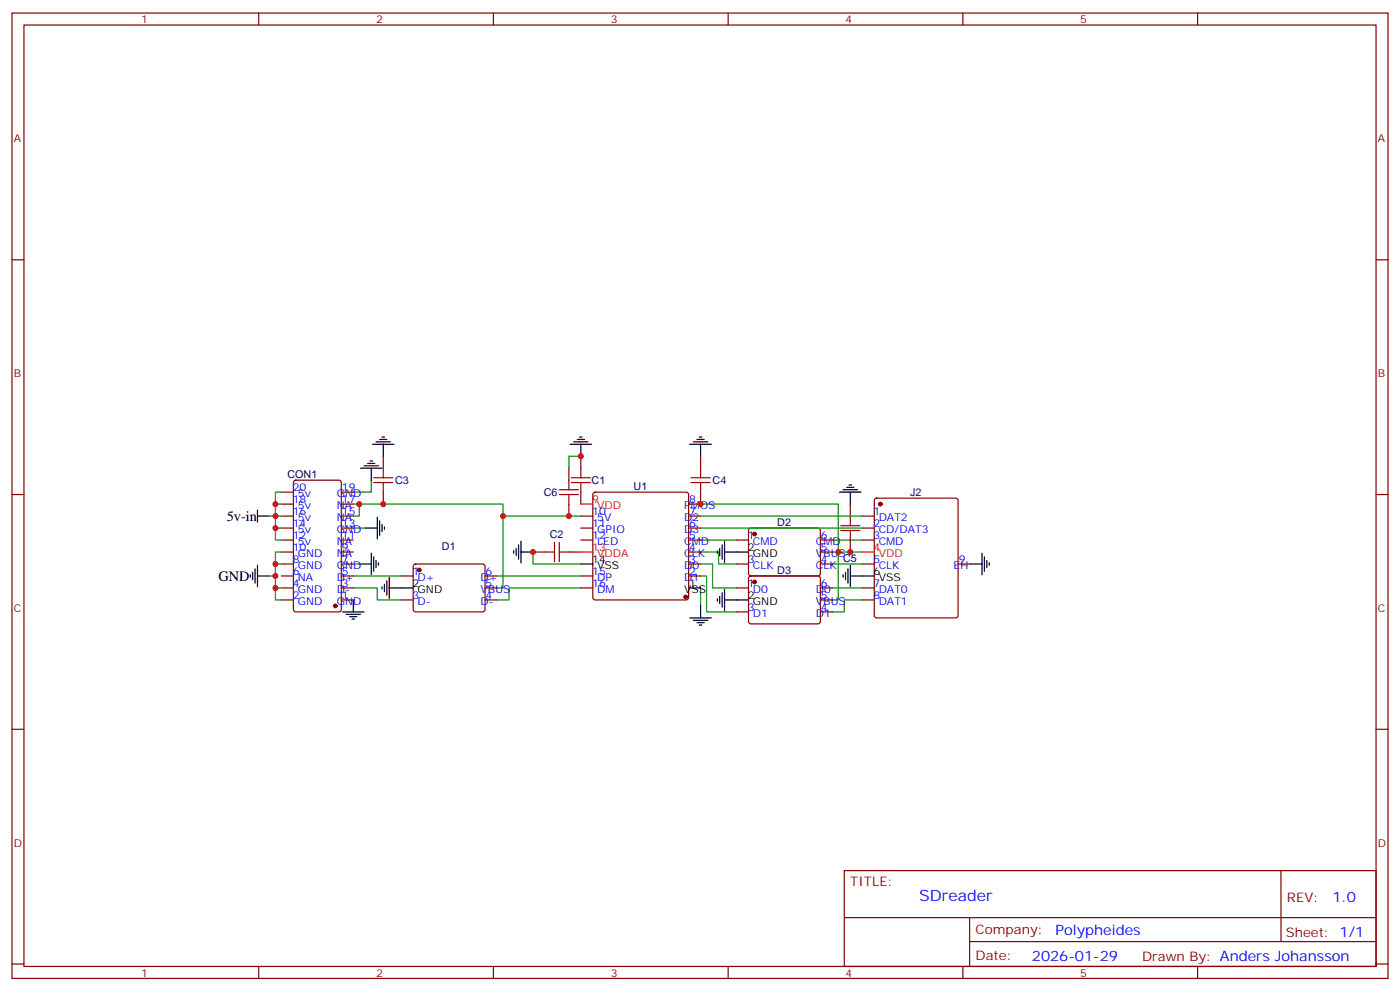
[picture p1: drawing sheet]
<svg xmlns="http://www.w3.org/2000/svg" width="412mm" height="292mm" viewBox="0 0 412 292" stroke-linecap="round" stroke-linejoin="round" font-family="sans-serif">
<g fill="none" stroke="#008700" stroke-width=".35">
<path d="M171.1 134.4h-3.5v3.5M79.4 152h1.7v3.5h1.8M81.1 155.5v3.6h1.8M82.9 148.5h-1.8v3.5h1.8M82.9 145h-1.8v3.5M104.1 148.5h44.1v24.7h-1.8M104.1 155.5h3.5M105.8 148.5v3.5h-1.7M109.4 141.4v3.6h-5.3M148.2 152h22.9M206.4 148.5h40.5v14.1h7.1M206.4 152h47.6"/>
<path d="M206.4 155.5h47.6M206.4 159.1h10.6M245.2 159.1h8.8M79.4 169.7h1.7M81.1 173.2h1.8M82.9 166.1h-1.8v10.6h1.8M82.9 162.6h-1.8v3.5M104.1 173.2h7v3.5h7.1M104.1 169.7h14.1M104.1 166.1h1.7M146.4 169.7h24.7M157 162.6v3.5h14.1"/>
<path d="M171.1 173.2h-21.2v3.5h-3.5M206.4 162.6h5.3v3.5h5.3M206.4 166.1h3.5v7.1h7.1M206.4 169.7h1.7v10.5h8.9M206.4 173.2v5.3M245.2 162.6h1.7v14.1h-1.7M245.2 166.1h8.8M245.2 173.2h8.8M254 176.7h-5.3v3.5h-3.5"/>
</g>
<g fill="none" stroke="#a10000" stroke-width=".35">
<path d="M112.9 137.9v2.8M171.1 137.9v2.8M206.4 137.9v2.8M110.1 142.1h5.6M110.1 140.7h5.6M112.9 142.1v2.9M163.3 159.8v5.6M164.7 145.7h5.7M164.7 144.3h5.7M164.7 159.8v5.6M167.6 141.4v2.9M167.6 145.7v2.8"/>
<path d="M168.3 142.1h5.6M168.3 140.7h5.6M171.1 142.1v2.9M203.6 142.1h5.6M203.6 140.7h5.6M206.4 142.1v2.9M247.6 156.2h5.7M247.6 154.8h5.7M250.5 152v2.8M250.5 156.2v2.9M160.5 162.6h2.8M164.7 162.6h2.9"/>
</g>
<g fill="none" stroke="#870000" stroke-width=".35">
<path d="M3.5 3.8h405.4v284.4h-405.4zM7.1 7.4h398.2v277.3h-398.2zM76.2 3.8v3.6M145.3 3.8v3.6M214.5 3.8v3.6M283.6 3.8v3.6M352.8 3.8v3.6M3.5 76.5h3.6M405.3 76.5h3.6M112.9 134.4v3.5M167.6 137.9v3.5M171.1 134.4v3.5"/>
<path d="M206.4 134.4v3.5M3.5 145.7h3.6M82.9 159.1h3.5M82.9 145h3.5M82.9 148.5h3.5M82.9 152h3.5M82.9 155.5h3.5M86.7 141.6l.4-.2h12.7l.7 .5v37.6l-.4 .7h-13l-.6-.4-.1-37.7zM100.5 159.1h3.6M100.5 145h3.6M100.5 148.5h3.6M100.5 152h3.6"/>
<path d="M100.5 155.5h3.6M112.9 145v3.5M167.6 148.5v3.5M171.1 159.1h3.5M171.1 145v3.5M171.1 152h3.5M171.1 155.5h3.5M174.9 145.2l.4-.2h26.8l.5 .2 .2 .5v30.3l-.2 .5-.5 .2h-26.8l-.5-.2-.2-.5v-30.3zM202.8 159.1h3.6M202.8 152h3.6M202.8 155.5h3.6M206.4 145v3.5h-3.6"/>
<path d="M217 159.1h3.5M220.7 155.7l.5-.2 20 .1 .5 .6-.1 13-.7 .5-20-.1-.4-.7v-12.7zM241.7 159.1h3.5M250.5 148.5v3.5M250.5 159.1v3.5M254 159.1h3.5M254 152h3.5M254 155.5h3.5M257.8 146.9l.4-.2h23.3l.5 .2 .2 .5v33.9l-.2 .5-.5 .2h-23.3l-.5-.2-.2-.5v-33.9zM405.3 145.7h3.6M82.9 173.2h3.5M82.9 176.7h3.5"/>
<path d="M82.9 166.1h3.5M82.9 162.6h3.5M82.9 169.7h3.5M100.5 173.2h3.6M100.5 176.7h3.6M100.5 166.1h3.6M100.5 162.6h3.6M100.5 169.7h3.6M118.2 176.7h3.5M118.2 169.7h3.5M121.9 166.3l.5-.2 20 .1 .5 .6-.1 13-.6 .4h-20.1l-.4-.7v-12.7zM142.9 173.2h3.5"/>
<path d="M142.9 176.7h3.5M142.9 169.7h3.5M157 162.6h3.5M167.6 162.6h3.5M171.1 173.2h3.5M171.1 169.7h3.5M202.8 166.1h3.6M202.8 162.6h3.6M202.8 169.7h3.6M217 173.2h3.5M217 166.1h3.5M220.7 169.9l.5-.2h20l.5 .7-.1 12.9-.7 .5-20-.1-.4-.6v-12.7z"/>
<path d="M241.7 173.2h3.5M241.7 176.7h3.5M241.7 166.1h3.5M241.7 162.6h3.5M254 173.2h3.5M254 176.7h3.5M254 166.1h3.5M282.2 166.1h3.6M217 180.2h3.5M241.7 180.2h3.5M3.5 214.8h3.6M405.3 214.8h3.6"/>
<path d="M248.7 256.4h156.6v28.3h-156.6zM377.3 256.5v20.8M248.7 270.3h156.5M285.6 277.3h119.6M285.6 270.3v14.1M3.5 284h3.6M76.2 284.7v3.5M145.3 284.7v3.5M214.5 284.7v3.5M283.6 284.7v3.5M352.8 284.7v3.5M405.3 284h3.6"/>
</g>
<g fill="none" stroke="#000" stroke-width=".35">
<path d="M106.2 137.9h6.3M107.2 137.2h4.3M108.3 136.5h2.1M109 135.8h.7M109.4 137.9v3.5M109.7 130.8h6.4M110.8 130.1h4.2M111.8 129.4h2.1M112.5 128.7h.7M112.9 130.8v3.6M167.9 130.8h6.4M169 130.1h4.2"/>
<path d="M170 129.4h2.2M170.7 128.7h.7M171.1 130.8v3.6M203.2 130.8h6.3M204.3 130.1h4.2M205.3 129.4h2.1M206 128.7h.7M206.4 130.8v3.6M75.8 150.2v3.6M75.8 152h3.6M107.6 155.5h3.5M111.1 152.4v6.3"/>
<path d="M111.8 153.4v4.3M112.5 154.5v2.1M113.2 155.2v.7M153.5 159.4v6.4M213.4 159.4v6.4M247.3 145h6.3M248.4 144.3h4.2M249.4 143.5h2.1M250.1 142.8h.7M250.5 145v3.5M73.7 169.3v.7M74.4 168.6v2.1"/>
<path d="M75.1 167.5v4.3M75.8 169.7h3.6M75.8 166.5v6.3M104.1 176.7v3.5M105.8 166.1h3.6M109.4 162.9v6.4M110.1 164v4.2M110.8 165.1v2.1M111.5 165.8v.7M112.5 172.8v.7M113.2 172.1v2.1M113.9 171.1v4.2"/>
<path d="M114.7 173.2h7M114.7 170v6.4M151.3 162.2v.7M152 161.5v2.2M152.8 160.5v4.2M153.5 162.6h3.5M171.1 166.1h3.5M202.8 173.2h3.6M206.4 178.5v3.5M211.3 162.2v.7M211.3 176.4v.7M212 161.5v2.2"/>
<path d="M212 175.6v2.2M212.7 160.5v4.2M212.7 174.6v4.2M213.4 176.7h7.1M213.4 173.5v6.4M213.4 162.6h7.1M248.4 169.3v.7M249.1 168.6v2.1M249.8 167.5v4.3M250.5 166.5v6.3M250.5 169.7h7M285.8 166.1h3.5"/>
<path d="M289.3 162.9v6.4M290 164v4.2M290.7 165.1v2.1M291.4 165.8v.7M100.9 180.2h6.3M102 180.9h4.2M103 181.6h2.1M103.7 182.4h.7M203.2 182h6.3M204.3 182.7h4.2M205.3 183.4h2.1M206 184.1h.7"/>
</g>
<g fill="#870000" stroke="#870000" stroke-width=".35">
<circle cx="222.2" cy="171.4" r=".53"/>
<circle cx="222.2" cy="157.3" r=".53"/>
<circle cx="123.5" cy="167.9" r=".53"/>
<circle cx="98.8" cy="178.5" r=".53"/>
<circle cx="202" cy="175.8" r=".53"/>
<circle cx="259.3" cy="148.5" r=".53"/>
</g>
<path d="M171.1 148.5h3.5M171.1 162.6h3.5M254 162.6h3.5" fill="none" stroke="#f00" stroke-width=".35"/>
<g fill="#c00">
<circle cx="171.1" cy="134.4" r=".88"/>
<circle cx="167.6" cy="152" r=".88"/>
<circle cx="148.2" cy="152" r=".88"/>
<circle cx="112.9" cy="148.5" r=".88"/>
<circle cx="105.8" cy="148.5" r=".88"/>
<circle cx="250.5" cy="162.6" r=".88"/>
<circle cx="206.4" cy="148.5" r=".88"/>
<circle cx="246.9" cy="162.6" r=".88"/>
<circle cx="157" cy="162.6" r=".88"/>
<circle cx="81.1" cy="155.5" r=".88"/>
<circle cx="81.1" cy="148.5" r=".88"/>
<circle cx="81.1" cy="152" r=".88"/>
<circle cx="81.1" cy="166.1" r=".88"/>
<circle cx="81.1" cy="173.2" r=".88"/>
<circle cx="81.1" cy="169.7" r=".88"/>
</g>
<text font-size="4.6" fill="#00f" x="270.8" y="265.5">SDreader</text>
<g font-size="4.2">
<text x="66.8" y="153.5">5v-in</text>
<text x="64.4" y="171.1">GND</text>
</g>
<g font-size="4.2" fill="#00f">
<text x="392.5" y="265.7">1.0</text>
<text x="310.9" y="275.3">Polypheides</text>
<text x="304" y="283.1">2026-01-29</text>
</g>
<g font-size="3.9" fill="#800">
<text x="250.5" y="261">TITLE:</text>
<text x="379.1" y="265.7">REV:</text>
<text x="287.4" y="275.2">Company:</text>
<text x="378.7" y="275.8">Sheet: 1/1</text>
<text x="287.4" y="282.9">Date:</text>
<text x="336.4" y="283">Drawn By: Anders Johansson</text>
</g>
<g font-size="3.2" fill="#800">
<text x="41.6" y="6.8">1</text>
<text x="110.8" y="6.8">2</text>
<text x="179.9" y="6.8">3</text>
<text x="249.1" y="6.8">4</text>
<text x="318.2" y="6.8">5</text>
<text x="4.1" y="41.9">A</text>
<text x="405.9" y="41.9">A</text>
<text x="4.1" y="111.1">B</text>
<text x="405.9" y="111.1">B</text>
<text x="4.1" y="180.2">C</text>
<text x="405.9" y="180.2">C</text>
<text x="4.1" y="249.4">D</text>
<text x="405.9" y="249.4">D</text>
<text x="41.6" y="287.7">1</text>
<text x="110.8" y="287.7">2</text>
<text x="179.9" y="287.7">3</text>
<text x="249.1" y="287.7">4</text>
<text x="318.2" y="287.7">5</text>
</g>
<g font-size="3.2" fill="#000080">
<text x="84.7" y="140.8">CON1</text>
<text x="116.4" y="142.6">C3</text>
<text x="174.3" y="142.6">C1</text>
<text x="209.9" y="142.6">C4</text>
<text x="160.2" y="146.1">C6</text>
<text x="186.6" y="144.3">U1</text>
<text x="268.1" y="146.1">J2</text>
<text x="229" y="154.9">D2</text>
<text x="130.2" y="161.9">D1</text>
<text x="161.9" y="158.4">C2</text>
<text x="248.4" y="165.5">C5</text>
<text x="229" y="169">D3</text>
</g>
<g font-size="3.2" fill="#00f">
<text x="86.3" y="144.6">20</text>
<text x="86.3" y="148.1">18</text>
<text x="87.7" y="146.4">5v</text>
<text x="87.7" y="149.9">5v</text>
<text x="99.2" y="149.9">NA</text>
<text x="99.2" y="146.4">GND</text>
<text x="100.7" y="148.1">17</text>
<text x="100.7" y="144.6">19</text>
<text x="201.5" y="149.9">PMOS</text>
<text x="203" y="148.1">8</text>
<text x="86.3" y="151.7">16</text>
<text x="86.3" y="155.2">14</text>
<text x="87.7" y="153.4">5v</text>
<text x="99.2" y="153.4">NA</text>
<text x="100.7" y="155.2">13</text>
<text x="100.7" y="151.7">15</text>
<text x="174.4" y="151.7">10</text>
<text x="174.4" y="155.2">11</text>
<text x="175.9" y="153.4">5V</text>
<text x="201.5" y="153.4">D2</text>
<text x="203" y="155.2">6</text>
<text x="203" y="151.7">7</text>
<text x="257.4" y="151.7">1</text>
<text x="257.4" y="155.2">2</text>
<text x="258.8" y="153.4">DAT2</text>
<text x="86.3" y="158.7">12</text>
<text x="87.7" y="157">5v</text>
<text x="87.7" y="160.5">5v</text>
<text x="99.2" y="160.5">NA</text>
<text x="99.2" y="157">GND</text>
<text x="100.7" y="158.7">11</text>
<text x="174.4" y="158.7">12</text>
<text x="175.9" y="157">GPIO</text>
<text x="175.9" y="160.5">LED</text>
<text x="201.5" y="160.5">CMD</text>
<text x="201.5" y="157">D3</text>
<text x="203" y="158.7">5</text>
<text x="220.3" y="158.7">1</text>
<text x="221.8" y="160.5">CMD</text>
<text x="240.3" y="160.5">CMD</text>
<text x="241.8" y="158.7">6</text>
<text x="257.4" y="158.7">3</text>
<text x="258.8" y="157">CD/DAT3</text>
<text x="258.8" y="160.5">CMD</text>
<text x="86.3" y="162.2">10</text>
<text x="86.3" y="165.8">8</text>
<text x="87.7" y="164">GND</text>
<text x="87.7" y="167.5">GND</text>
<text x="99.2" y="167.5">GND</text>
<text x="99.2" y="164">NA</text>
<text x="100.7" y="165.8">7</text>
<text x="100.7" y="162.2">9</text>
<text x="201.5" y="167.5">D0</text>
<text x="201.5" y="164">CLK</text>
<text x="203" y="165.8">3</text>
<text x="203" y="162.2">4</text>
<text x="220.3" y="165.8">3</text>
<text x="221.8" y="167.5">CLK</text>
<text x="240.3" y="167.5">CLK</text>
<text x="240.3" y="164">VBUS</text>
<text x="241.8" y="165.8">4</text>
<text x="241.8" y="162.2">5</text>
<text x="257.4" y="165.8">5</text>
<text x="258.8" y="167.5">CLK</text>
<text x="280.9" y="167.5">EH</text>
<text x="282.4" y="165.8">9</text>
<text x="86.3" y="169.3">6</text>
<text x="86.3" y="172.8">4</text>
<text x="87.7" y="171.1">NA</text>
<text x="99.2" y="171.1">D+</text>
<text x="100.7" y="172.8">3</text>
<text x="100.7" y="169.3">5</text>
<text x="121.5" y="169.3">1</text>
<text x="123" y="171.1">D+</text>
<text x="141.6" y="171.1">D+</text>
<text x="143.1" y="172.8">5</text>
<text x="143.1" y="169.3">6</text>
<text x="174.4" y="169.3">15</text>
<text x="174.4" y="172.8">16</text>
<text x="175.9" y="171.1">DP</text>
<text x="201.5" y="171.1">D1</text>
<text x="203" y="169.3">2</text>
<text x="220.3" y="172.8">1</text>
<text x="241.8" y="172.8">6</text>
<text x="257.4" y="172.8">7</text>
<text x="86.3" y="176.4">2</text>
<text x="87.7" y="174.6">GND</text>
<text x="87.7" y="178.1">GND</text>
<text x="99.2" y="178.1">GND</text>
<text x="99.2" y="174.6">D-</text>
<text x="100.7" y="176.4">1</text>
<text x="121.5" y="176.4">3</text>
<text x="123" y="178.1">D-</text>
<text x="141.6" y="178.1">D-</text>
<text x="141.6" y="174.6">VBUS</text>
<text x="143.1" y="176.4">4</text>
<text x="175.9" y="174.6">DM</text>
<text x="220.3" y="179.9">3</text>
<text x="221.8" y="174.6">D0</text>
<text x="240.3" y="178.1">VBUS</text>
<text x="240.3" y="174.6">D0</text>
<text x="241.8" y="179.9">4</text>
<text x="241.8" y="176.4">5</text>
<text x="257.4" y="176.4">8</text>
<text x="258.8" y="174.6">DAT0</text>
<text x="258.8" y="178.1">DAT1</text>
<text x="221.8" y="181.6">D1</text>
<text x="240.3" y="181.6">D1</text>
</g>
<g font-size="3.2" fill="#f00">
<text x="174.4" y="148.1">9</text>
<text x="175.9" y="149.9">VDD</text>
<text x="174.4" y="162.2">13</text>
<text x="175.9" y="164">VDDA</text>
<text x="257.4" y="162.2">4</text>
<text x="258.8" y="164">VDD</text>
</g>
<g font-size="3.2">
<text x="174.4" y="165.8">14</text>
<text x="175.9" y="167.5">VSS</text>
<text x="220.3" y="162.2">2</text>
<text x="221.8" y="164">GND</text>
<text x="121.5" y="172.8">2</text>
<text x="203" y="172.8">1</text>
<text x="257.4" y="169.3">6</text>
<text x="258.8" y="171.1">VSS</text>
<text x="123" y="174.6">GND</text>
<text x="201.5" y="174.6">VSS</text>
<text x="220.3" y="176.4">2</text>
<text x="221.8" y="178.1">GND</text>
</g>
</svg>
